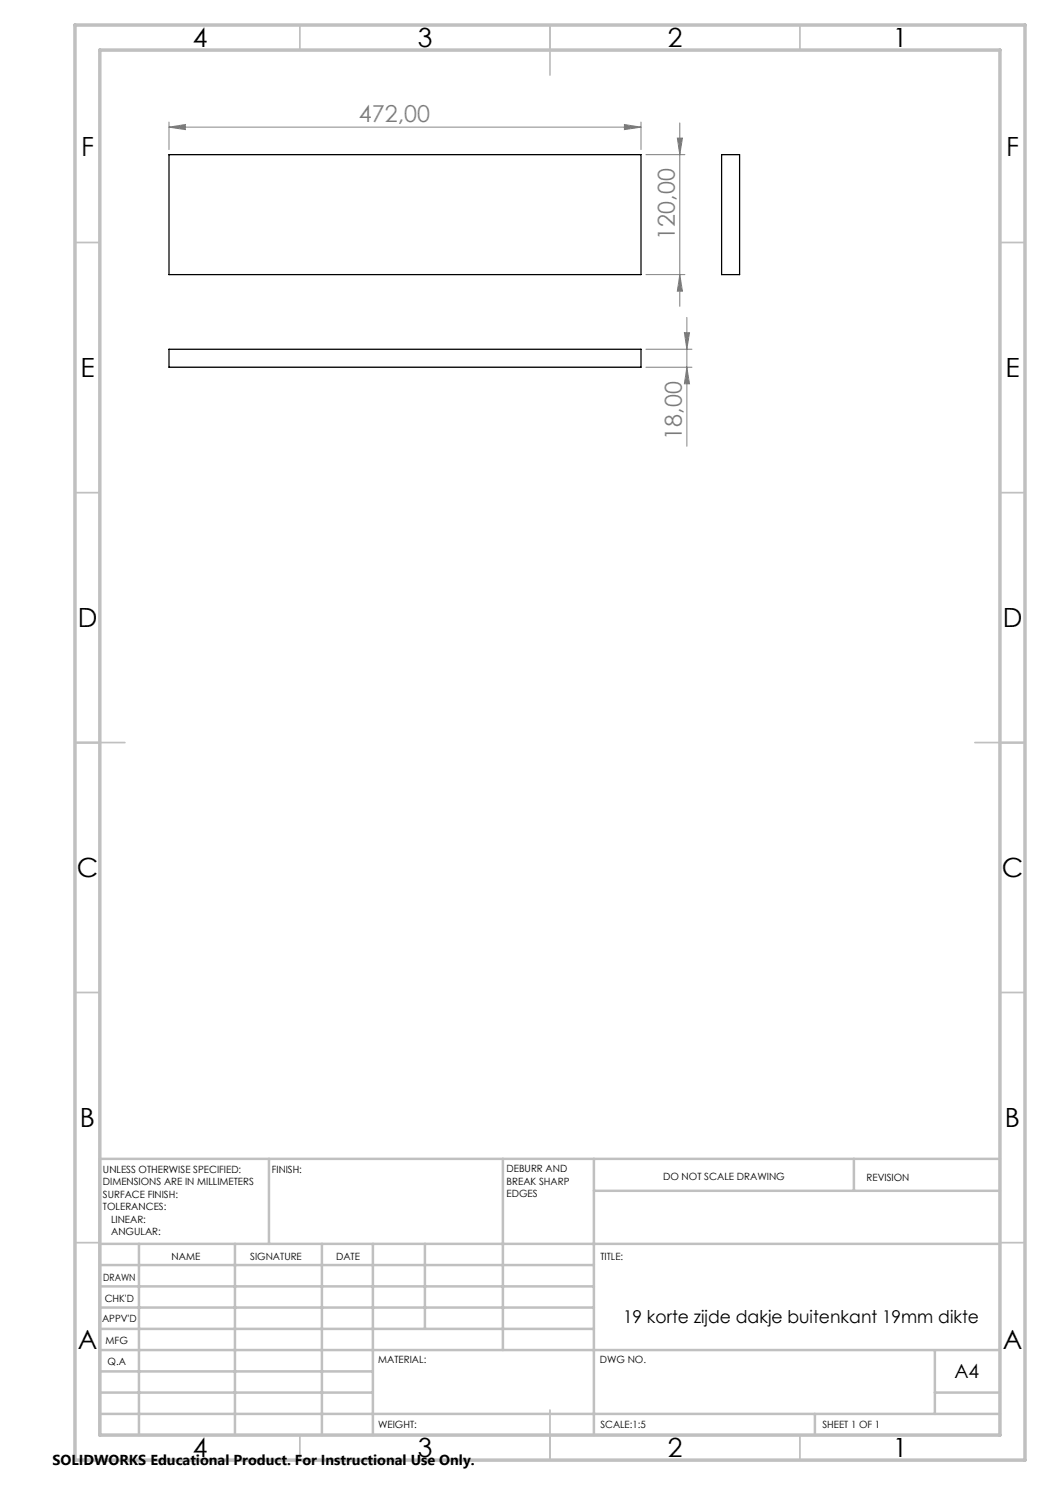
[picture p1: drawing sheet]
<svg xmlns="http://www.w3.org/2000/svg" width="210mm" height="297mm" viewBox="0 0 210 297" stroke-linecap="round" stroke-linejoin="round" font-family="sans-serif">
<g fill="none" stroke="#808080" stroke-width=".2">
<path d="M33.8 25.4l3.3-.5v1zM33.8 24.4v5.5M33.8 25.4h94.4M124.9 24.9l3.3 .5-3.3 .5zM128.2 24.4v5.5M129.2 30.9h7.8M135.5 27.6h1l-.5 3.3zM136 24.6v36.7M129.2 54.9h7.8M136 54.9l.5 3.3h-1zM129.2 69.8h9.2M129.2 73.4h9.2"/>
<path d="M136.9 66.5h1l-.5 3.3zM137.4 73.4l.5 3.4h-1zM137.4 63.5v25.7"/>
</g>
<g fill="none" stroke="#c0c0c0" stroke-width=".35">
<path d="M60 5v5M110 5v10M160 5v5M15 48.5h5M200 48.5h5M15 98.5h5M200 98.5h5M15 148.5h10M195 148.5h10M15 198.5h5M200 198.5h5M15 248.5h5"/>
<path d="M200 248.5h5M60 287v5M110 282v10M160 287v5"/>
</g>
<g fill="none" stroke="#c0c0c0" stroke-width=".5">
<path d="M53.8 231.8v17M100.6 231.8v38.2M118.8 231.8v55.2M118.8 238.2h81.2M170.8 231.8v6.4M200 231.8h-180v55.2M20 248.8h180M20 257.3h98.8M20 253h98.8M27.8 248.8v38.2M47 248.8v38.2M64.4 248.8v38.2"/>
<path d="M74.6 248.8v38.2M85 248.8v17M20 265.8h98.8M20 261.5h98.8M20 278.5h54.6M20 274.3h54.6M20 270h180M187 278.5h13M187 270v12.8M20 282.8h180M163 282.8v4.2"/>
</g>
<path d="M15 5h190v287h-190zM20 10h180v277h-180z" fill="none" stroke="#c0c0c0" stroke-width=".7"/>
<g fill="#808080">
<path d="M124.9 24.9l3.3 .5-3.3 .5zM33.8 25.4l3.3-.5v1z"/>
<path d="M136 54.9l.5 3.3h-1zM135.5 27.6h1l-.5 3.3z"/>
<path d="M136.9 66.5h1l-.5 3.3zM137.4 73.4l.5 3.4h-1z"/>
</g>
<path d="M33.8 30.9h94.4v24h-94.4zM144.3 30.9h3.6v24h-3.6zM33.8 69.8h94.4v3.6h-94.4z" fill="none" stroke="#000" stroke-width=".25"/>
<g font-size="5.3">
<text x="38.5" y="9.5">4</text>
<text x="83.5" y="9.5">3</text>
<text x="133.6" y="9.5">2</text>
<text x="178.6" y="9.5">1</text>
<text x="16.2" y="31.3">F</text>
<text x="201.2" y="31.3">F</text>
<text x="16.1" y="75.5">E</text>
<text x="201.1" y="75.5">E</text>
<text x="15.5" y="125.5">D</text>
<text x="200.5" y="125.5">D</text>
<text x="15.4" y="175.5">C</text>
<text x="200.4" y="175.5">C</text>
<text x="16" y="225.5">B</text>
<text x="201" y="225.5">B</text>
<text x="15.5" y="269.8">A</text>
<text x="200.5" y="269.8">A</text>
<text x="38.5" y="291.5">4</text>
<text x="83.5" y="291.5">3</text>
<text x="133.6" y="291.5">2</text>
<text x="178.6" y="291.5">1</text>
</g>
<g font-size="4.7" fill="#808080">
<text x="71.8" y="24.4">472,00</text>
<text x="135" y="47.9" transform="rotate(-90 135 47.9)">120,00</text>
<text x="136.4" y="87.9" transform="rotate(-90 136.4 87.9)">18,00</text>
</g>
<text font-size="3.9" x="190.9" y="275.5">A4</text>
<text font-size="3.5" x="124.6" y="264.6">19 korte zijde dakje buitenkant 19mm dikte</text>
<text font-size="2.9" x="10.5" y="292.9">SOLIDWORKS Educational Product. For Instructional Use Only.</text>
<g font-size="2">
<text x="20.6" y="234.6">UNLESS OTHERWISE SPECIFIED:</text>
<text x="20.6" y="237.1">DIMENSIONS ARE IN MILLIMETERS</text>
<text x="20.6" y="239.6">SURFACE FINISH:</text>
<text x="54.4" y="234.6">FINISH:</text>
<text x="101.3" y="234.5">DEBURR AND</text>
<text x="101.3" y="237">BREAK SHARP</text>
<text x="101.3" y="239.5">EDGES</text>
<text x="132.6" y="236">DO NOT SCALE DRAWING</text>
<text x="173.3" y="236.2">REVISION</text>
<text x="20.6" y="242.1">TOLERANCES:</text>
<text x="22.2" y="244.6">LINEAR:</text>
<text x="22.2" y="247.1">ANGULAR:</text>
<text x="34.3" y="252">NAME</text>
<text x="50" y="251.9">SIGNATURE</text>
<text x="67.2" y="251.9">DATE</text>
<text x="120.1" y="251.9">TITLE:</text>
<text x="20.6" y="256.1">DRAWN</text>
<text x="20.9" y="260.3">CHK'D</text>
<text x="20.4" y="264.4">APPV'D</text>
<text x="21.1" y="268.8">MFG</text>
<text x="21.5" y="273">Q.A</text>
<text x="75.6" y="272.5">MATERIAL:</text>
<text x="120" y="272.5">DWG NO.</text>
<text x="75.6" y="285.5">WEIGHT:</text>
<text x="120.1" y="285.6">SCALE:1:5</text>
<text x="164.5" y="285.6">SHEET 1 OF 1</text>
</g>
</svg>
